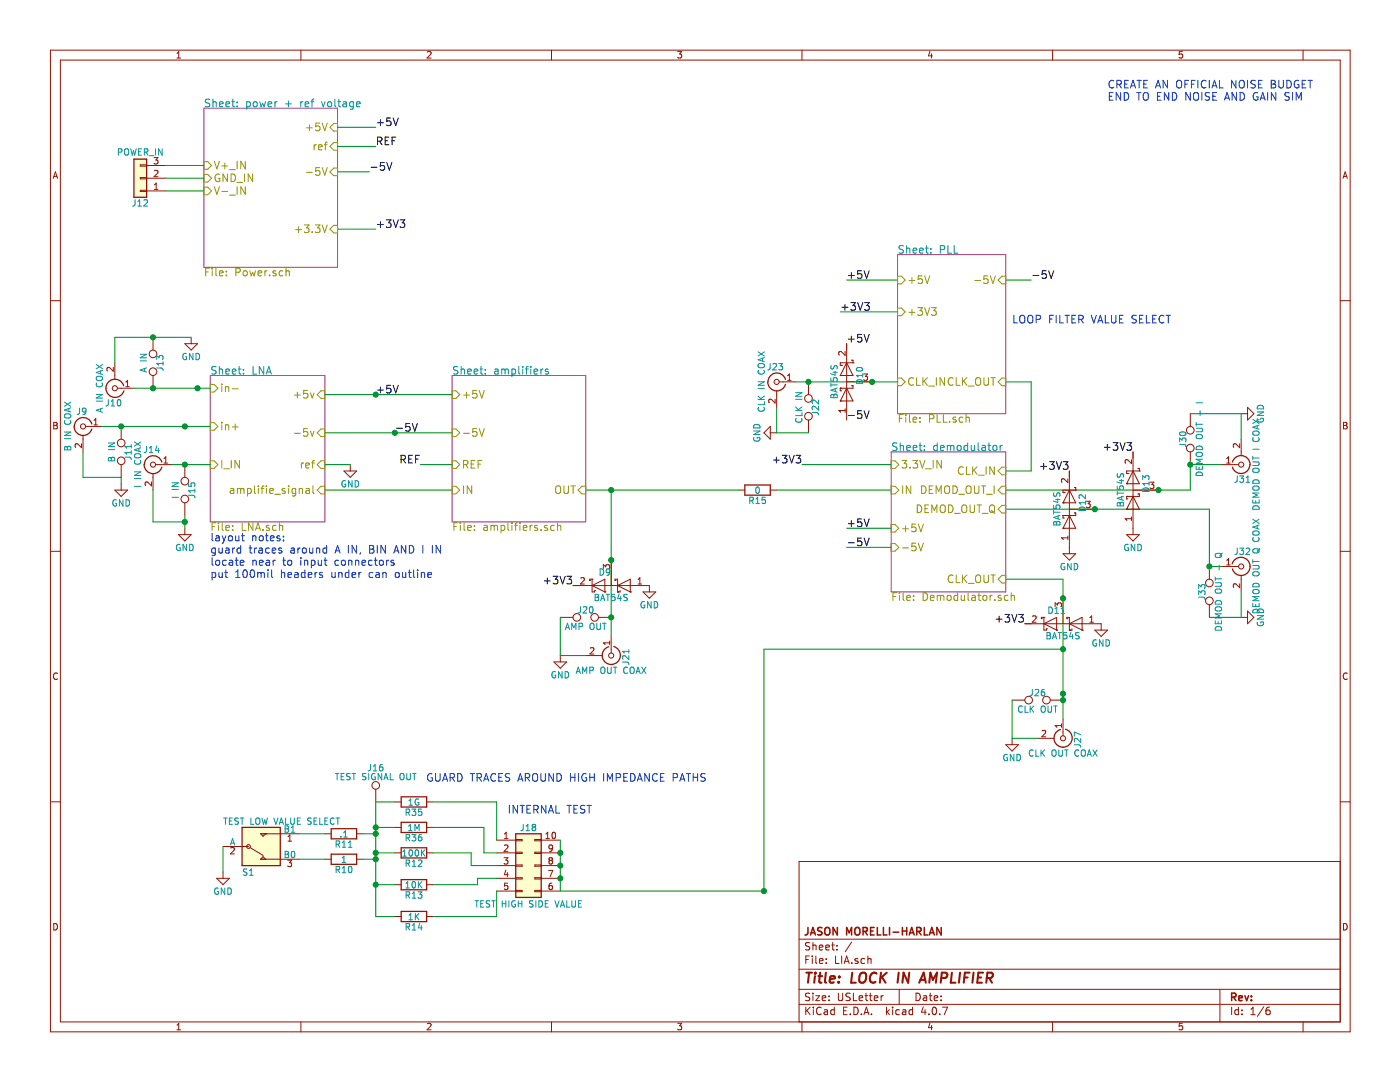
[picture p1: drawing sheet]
EESchema Schematic File Version 2
LIBS:power
LIBS:device
LIBS:transistors
LIBS:conn
LIBS:linear
LIBS:regul
LIBS:74xx
LIBS:cmos4000
LIBS:adc-dac
LIBS:memory
LIBS:xilinx
LIBS:microcontrollers
LIBS:dsp
LIBS:microchip
LIBS:analog_switches
LIBS:motorola
LIBS:texas
LIBS:intel
LIBS:audio
LIBS:interface
LIBS:digital-audio
LIBS:philips
LIBS:display
LIBS:cypress
LIBS:siliconi
LIBS:opto
LIBS:atmel
LIBS:contrib
LIBS:valves
LIBS:ada2200
LIBS:LIA-cache
EELAYER 25 0
EELAYER END
$Descr USLetter 11000 8500
encoding utf-8
Sheet 1 6
Title "LOCK IN AMPLIFIER"
Date ""
Rev ""
Comp "JASON MORELLI-HARLAN"
Comment1 ""
Comment2 ""
Comment3 ""
Comment4 ""
$EndDescr
$Sheet
S 1600 850  1050 1250
U 5A1C6353
F0 "power + ref voltage" 60
F1 "Power.sch" 60
F2 "ref" I R 2650 1150 60 
F3 "+5V" I R 2650 1000 60 
F4 "-5V" I R 2650 1350 60 
F5 "+3.3V" I R 2650 1800 60 
F6 "GND_IN" I L 1600 1400 60 
F7 "V+_IN" I L 1600 1300 60 
F8 "V-_IN" I L 1600 1500 60 
$EndSheet
$Sheet
S 7000 3550 900  1100
U 5A1C635D
F0 "demodulator" 60
F1 "Demodulator.sch" 60
F2 "IN" I L 7000 3850 60 
F3 "DEMOD_OUT_I" I R 7900 3850 60 
F4 "DEMOD_OUT_Q" I R 7900 4000 60 
F5 "CLK_IN" I R 7900 3700 60 
F6 "CLK_OUT" I R 7900 4550 60 
F7 "3.3V_IN" I L 7000 3650 60 
F8 "+5V" I L 7000 4150 60 
F9 "-5V" I L 7000 4300 60 
$EndSheet
Text Notes 8700 800  0    60   ~ 0
CREATE AN OFFICIAL NOISE BUDGET\nEND TO END NOISE AND GAIN SIM\n
Text Notes 1650 4550 0    60   ~ 0
layout notes:\nguard traces around A IN, BIN AND I IN\nlocate near to input connectors\nput 100mil headers under can outline
$Comp
L Conn_01x03 J12
U 1 1
P 1100 1400
F 0 "J12" H 1100 1600 50  0000 C CNN
F 1 "POWER_IN" H 1100 1200 50  0000 C CNN
F 2 "" H 1100 1400 50  0001 C CNN
F 3 "" H 1100 1400 50  0001 C CNN
	1    1100 1400
	-1   0    0    1   
$EndComp
$Comp
L R R15
U 1 1
P 5950 3850
F 0 "R15" V 6030 3850 50  0000 C CNN
F 1 "0" V 5950 3850 50  0000 C CNN
F 2 "Resistors_SMD:R_0805" V 5880 3850 50  0001 C CNN
F 3 "" H 5950 3850 50  0001 C CNN
	1    5950 3850
	0    1    1    0   
$EndComp
$Sheet
S 3550 2950 1050 1150
U 5A1F821E
F0 "amplifiers" 60
F1 "amplifiers.sch" 60
F2 "+5V" I L 3550 3100 60 
F3 "-5V" I L 3550 3400 60 
F4 "IN" I L 3550 3850 60 
F5 "OUT" I R 4600 3850 60 
F6 "REF" I L 3550 3650 60 
$EndSheet
$Comp
L GND #PWR01
U 1 1
P 2750 3650
F 0 "#PWR01" H 2750 3400 50  0001 C CNN
F 1 "GND" H 2750 3500 50  0000 C CNN
F 2 "" H 2750 3650 50  0001 C CNN
F 3 "" H 2750 3650 50  0001 C CNN
	1    2750 3650
	1    0    0    -1  
$EndComp
$Sheet
S 1650 2950 900  1150
U 5A1C635A
F0 "LNA" 60
F1 "LNA.sch" 60
F2 "in-" I L 1650 3050 60 
F3 "in+" I L 1650 3350 60 
F4 "ref" I R 2550 3650 60 
F5 "amplifie_signal" I R 2550 3850 60 
F6 "-5v" I R 2550 3400 60 
F7 "+5v" I R 2550 3100 60 
F8 "I_IN" I L 1650 3650 60 
$EndSheet
$Comp
L TEST_2P J13
U 1 1
P 1200 2850
F 0 "J13" H 1200 2910 50  0000 C CNN
F 1 "A IN" H 1200 2780 50  0000 C CNN
F 2 "Pin_Headers:Pin_Header_Straight_1x02_Pitch2.54mm" H 1200 2850 50  0001 C CNN
F 3 "" H 1200 2850 50  0001 C CNN
	1    1200 2850
	0    1    1    0   
$EndComp
$Comp
L TEST_2P J15
U 1 1
P 1450 3850
F 0 "J15" H 1450 3910 50  0000 C CNN
F 1 "I IN" H 1450 3780 50  0000 C CNN
F 2 "Pin_Headers:Pin_Header_Straight_1x02_Pitch2.54mm" H 1450 3850 50  0001 C CNN
F 3 "" H 1450 3850 50  0001 C CNN
	1    1450 3850
	0    1    1    0   
$EndComp
$Comp
L TEST_2P J11
U 1 1
P 950 3550
F 0 "J11" H 950 3610 50  0000 C CNN
F 1 "B IN" H 950 3480 50  0000 C CNN
F 2 "Pin_Headers:Pin_Header_Straight_1x02_Pitch2.54mm" H 950 3550 50  0001 C CNN
F 3 "" H 950 3550 50  0001 C CNN
	1    950  3550
	0    1    1    0   
$EndComp
$Comp
L GND #PWR02
U 1 1
P 1500 2650
F 0 "#PWR02" H 1500 2400 50  0001 C CNN
F 1 "GND" H 1500 2500 50  0000 C CNN
F 2 "" H 1500 2650 50  0001 C CNN
F 3 "" H 1500 2650 50  0001 C CNN
	1    1500 2650
	1    0    0    -1  
$EndComp
$Comp
L GND #PWR03
U 1 1
P 1450 4150
F 0 "#PWR03" H 1450 3900 50  0001 C CNN
F 1 "GND" H 1450 4000 50  0000 C CNN
F 2 "" H 1450 4150 50  0001 C CNN
F 3 "" H 1450 4150 50  0001 C CNN
	1    1450 4150
	1    0    0    -1  
$EndComp
$Comp
L GND #PWR04
U 1 1
P 950 3800
F 0 "#PWR04" H 950 3550 50  0001 C CNN
F 1 "GND" H 950 3650 50  0000 C CNN
F 2 "" H 950 3800 50  0001 C CNN
F 3 "" H 950 3800 50  0001 C CNN
	1    950  3800
	1    0    0    -1  
$EndComp
$Comp
L TEST_2P J20
U 1 1
P 4600 4850
F 0 "J20" H 4600 4910 50  0000 C CNN
F 1 "AMP OUT" H 4600 4780 50  0000 C CNN
F 2 "Pin_Headers:Pin_Header_Straight_1x02_Pitch2.54mm" H 4600 4850 50  0001 C CNN
F 3 "" H 4600 4850 50  0001 C CNN
	1    4600 4850
	1    0    0    -1  
$EndComp
$Comp
L TEST_2P J22
U 1 1
P 6350 3200
F 0 "J22" H 6350 3260 50  0000 C CNN
F 1 "CLK IN" H 6350 3130 50  0000 C CNN
F 2 "Pin_Headers:Pin_Header_Straight_1x02_Pitch2.54mm" H 6350 3200 50  0001 C CNN
F 3 "" H 6350 3200 50  0001 C CNN
	1    6350 3200
	0    1    -1   0   
$EndComp
$Comp
L TEST_2P J26
U 1 1
P 8150 5500
F 0 "J26" H 8150 5560 50  0000 C CNN
F 1 "CLK OUT" H 8150 5430 50  0000 C CNN
F 2 "Pin_Headers:Pin_Header_Straight_1x02_Pitch2.54mm" H 8150 5500 50  0001 C CNN
F 3 "" H 8150 5500 50  0001 C CNN
	1    8150 5500
	1    0    0    -1  
$EndComp
$Comp
L TEST_2P J30
U 1 1
P 9350 3450
F 0 "J30" H 9350 3510 50  0000 C CNN
F 1 "DEMOD OUT - I" H 9350 3380 50  0000 C CNN
F 2 "Pin_Headers:Pin_Header_Straight_1x02_Pitch2.54mm" H 9350 3450 50  0001 C CNN
F 3 "" H 9350 3450 50  0001 C CNN
	1    9350 3450
	0    -1   1    0   
$EndComp
$Comp
L TEST_2P J33
U 1 1
P 9500 4650
F 0 "J33" H 9500 4710 50  0000 C CNN
F 1 "DEMOD OUT - Q" H 9500 4580 50  0000 C CNN
F 2 "Pin_Headers:Pin_Header_Straight_1x02_Pitch2.54mm" H 9500 4650 50  0001 C CNN
F 3 "" H 9500 4650 50  0001 C CNN
	1    9500 4650
	0    -1   1    0   
$EndComp
$Comp
L GND #PWR05
U 1 1
P 4400 5150
F 0 "#PWR05" H 4400 4900 50  0001 C CNN
F 1 "GND" H 4400 5000 50  0000 C CNN
F 2 "" H 4400 5150 50  0001 C CNN
F 3 "" H 4400 5150 50  0001 C CNN
	1    4400 5150
	1    0    0    -1  
$EndComp
$Comp
L GND #PWR06
U 1 1
P 6100 3400
F 0 "#PWR06" H 6100 3150 50  0001 C CNN
F 1 "GND" H 6100 3250 50  0000 C CNN
F 2 "" H 6100 3400 50  0001 C CNN
F 3 "" H 6100 3400 50  0001 C CNN
	1    6100 3400
	0    1    -1   0   
$EndComp
$Comp
L GND #PWR07
U 1 1
P 7950 5800
F 0 "#PWR07" H 7950 5550 50  0001 C CNN
F 1 "GND" H 7950 5650 50  0000 C CNN
F 2 "" H 7950 5800 50  0001 C CNN
F 3 "" H 7950 5800 50  0001 C CNN
	1    7950 5800
	1    0    0    -1  
$EndComp
$Comp
L GND #PWR08
U 1 1
P 9750 3250
F 0 "#PWR08" H 9750 3000 50  0001 C CNN
F 1 "GND" H 9750 3100 50  0000 C CNN
F 2 "" H 9750 3250 50  0001 C CNN
F 3 "" H 9750 3250 50  0001 C CNN
	1    9750 3250
	0    -1   1    0   
$EndComp
$Comp
L GND #PWR09
U 1 1
P 9750 4850
F 0 "#PWR09" H 9750 4600 50  0001 C CNN
F 1 "GND" H 9750 4700 50  0000 C CNN
F 2 "" H 9750 4850 50  0001 C CNN
F 3 "" H 9750 4850 50  0001 C CNN
	1    9750 4850
	0    -1   1    0   
$EndComp
$Comp
L Conn_Coaxial J10
U 1 1
P 900 3050
F 0 "J10" H 910 3170 50  0000 C CNN
F 1 "A IN COAX" V 1015 3050 50  0000 C CNN
F 2 "Connectors:SMA_THT_Jack_Straight" H 900 3050 50  0001 C CNN
F 3 "" H 900 3050 50  0001 C CNN
	1    900  3050
	-1   0    0    1   
$EndComp
$Comp
L Conn_Coaxial J14
U 1 1
P 1200 3650
F 0 "J14" H 1210 3770 50  0000 C CNN
F 1 "I IN COAX" V 1315 3650 50  0000 C CNN
F 2 "Connectors:SMA_THT_Jack_Straight" H 1200 3650 50  0001 C CNN
F 3 "" H 1200 3650 50  0001 C CNN
	1    1200 3650
	-1   0    0    -1  
$EndComp
$Comp
L Conn_Coaxial J9
U 1 1
P 650 3350
F 0 "J9" H 660 3470 50  0000 C CNN
F 1 "B IN COAX" V 765 3350 50  0000 C CNN
F 2 "Connectors:SMA_THT_Jack_Straight" H 650 3350 50  0001 C CNN
F 3 "" H 650 3350 50  0001 C CNN
	1    650  3350
	-1   0    0    -1  
$EndComp
$Comp
L Conn_Coaxial J21
U 1 1
P 4800 5150
F 0 "J21" H 4810 5270 50  0000 C CNN
F 1 "AMP OUT COAX" V 4915 5150 50  0000 C CNN
F 2 "Connectors:SMA_THT_Jack_Straight" H 4800 5150 50  0001 C CNN
F 3 "" H 4800 5150 50  0001 C CNN
	1    4800 5150
	0    1    1    0   
$EndComp
$Comp
L Conn_Coaxial J23
U 1 1
P 6100 3000
F 0 "J23" H 6110 3120 50  0000 C CNN
F 1 "CLK IN COAX" V 6215 3000 50  0000 C CNN
F 2 "Connectors:SMA_THT_Jack_Straight" H 6100 3000 50  0001 C CNN
F 3 "" H 6100 3000 50  0001 C CNN
	1    6100 3000
	-1   0    0    -1  
$EndComp
$Comp
L Conn_Coaxial J27
U 1 1
P 8350 5800
F 0 "J27" H 8360 5920 50  0000 C CNN
F 1 "CLK OUT COAX" V 8465 5800 50  0000 C CNN
F 2 "Connectors:SMA_THT_Jack_Straight" H 8350 5800 50  0001 C CNN
F 3 "" H 8350 5800 50  0001 C CNN
	1    8350 5800
	0    1    1    0   
$EndComp
$Comp
L Conn_Coaxial J31
U 1 1
P 9750 3650
F 0 "J31" H 9760 3770 50  0000 C CNN
F 1 "DEMOD OUT I COAX" V 9865 3650 50  0000 C CNN
F 2 "Connectors:SMA_THT_Jack_Straight" H 9750 3650 50  0001 C CNN
F 3 "" H 9750 3650 50  0001 C CNN
	1    9750 3650
	1    0    0    1   
$EndComp
$Comp
L Conn_Coaxial J32
U 1 1
P 9750 4450
F 0 "J32" H 9760 4570 50  0000 C CNN
F 1 "DEMOD OUT Q COAX" V 9865 4450 50  0000 C CNN
F 2 "Connectors:SMA_THT_Jack_Straight" H 9750 4450 50  0001 C CNN
F 3 "" H 9750 4450 50  0001 C CNN
	1    9750 4450
	1    0    0    -1  
$EndComp
$Comp
L R R12
U 1 1
P 3250 6700
F 0 "R12" V 3330 6700 50  0000 C CNN
F 1 "100K" V 3250 6700 50  0000 C CNN
F 2 "Resistors_SMD:R_0805" V 3180 6700 50  0001 C CNN
F 3 "" H 3250 6700 50  0001 C CNN
	1    3250 6700
	0    1    1    0   
$EndComp
$Comp
L R R13
U 1 1
P 3250 6950
F 0 "R13" V 3330 6950 50  0000 C CNN
F 1 "10K" V 3250 6950 50  0000 C CNN
F 2 "Resistors_SMD:R_0805" V 3180 6950 50  0001 C CNN
F 3 "" H 3250 6950 50  0001 C CNN
	1    3250 6950
	0    1    1    0   
$EndComp
$Comp
L R R10
U 1 1
P 2700 6750
F 0 "R10" V 2780 6750 50  0000 C CNN
F 1 "1" V 2700 6750 50  0000 C CNN
F 2 "Resistors_SMD:R_0805" V 2630 6750 50  0001 C CNN
F 3 "" H 2700 6750 50  0001 C CNN
	1    2700 6750
	0    1    1    0   
$EndComp
$Comp
L GND #PWR010
U 1 1
P 1750 6850
F 0 "#PWR010" H 1750 6600 50  0001 C CNN
F 1 "GND" H 1750 6700 50  0000 C CNN
F 2 "" H 1750 6850 50  0001 C CNN
F 3 "" H 1750 6850 50  0001 C CNN
	1    1750 6850
	1    0    0    -1  
$EndComp
Text Notes 4650 6400 2    60   ~ 0
INTERNAL TEST
$Comp
L R R14
U 1 1
P 3250 7200
F 0 "R14" V 3330 7200 50  0000 C CNN
F 1 "1K" V 3250 7200 50  0000 C CNN
F 2 "Resistors_SMD:R_0805" V 3180 7200 50  0001 C CNN
F 3 "" H 3250 7200 50  0001 C CNN
	1    3250 7200
	0    1    1    0   
$EndComp
$Comp
L TEST_1P J16
U 1 1
P 2950 6300
F 0 "J16" H 2950 6570 50  0000 C CNN
F 1 "TEST SIGNAL OUT" H 2950 6500 50  0000 C CNN
F 2 "Pin_Headers:Pin_Header_Straight_1x01_Pitch1.00mm" H 3150 6300 50  0001 C CNN
F 3 "" H 3150 6300 50  0001 C CNN
	1    2950 6300
	1    0    0    -1  
$EndComp
$Comp
L R R36
U 1 1
P 3250 6500
F 0 "R36" V 3330 6500 50  0000 C CNN
F 1 "1M" V 3250 6500 50  0000 C CNN
F 2 "Resistors_SMD:R_0805" V 3180 6500 50  0001 C CNN
F 3 "" H 3250 6500 50  0001 C CNN
	1    3250 6500
	0    1    1    0   
$EndComp
$Comp
L R R35
U 1 1
P 3250 6300
F 0 "R35" V 3330 6300 50  0000 C CNN
F 1 "1G" V 3250 6300 50  0000 C CNN
F 2 "Resistors_THT:R_Axial_DIN0414_L11.9mm_D4.5mm_P15.24mm_Horizontal" V 3180 6300 50  0001 C CNN
F 3 "" H 3250 6300 50  0001 C CNN
	1    3250 6300
	0    1    1    0   
$EndComp
$Comp
L R R11
U 1 1
P 2700 6550
F 0 "R11" V 2780 6550 50  0000 C CNN
F 1 ".1" V 2700 6550 50  0000 C CNN
F 2 "Resistors_SMD:R_0805" V 2630 6550 50  0001 C CNN
F 3 "" H 2700 6550 50  0001 C CNN
	1    2700 6550
	0    1    1    0   
$EndComp
$Comp
L Conn_02x05_Counter_Clockwise J18
U 1 1
P 4100 6800
F 0 "J18" H 4150 7100 50  0000 C CNN
F 1 "TEST HIGH SIDE VALUE" H 4150 6500 50  0000 C CNN
F 2 "Pin_Headers:Pin_Header_Straight_2x05_Pitch2.54mm" H 4100 6800 50  0001 C CNN
F 3 "" H 4100 6800 50  0001 C CNN
	1    4100 6800
	1    0    0    -1  
$EndComp
Text Notes 5550 6150 2    60   ~ 0
GUARD TRACES AROUND HIGH IMPEDANCE PATHS
$Comp
L SPDT S1
U 1 1
P 2050 6650
F 0 "S1" H 1900 6450 50  0000 L CNN
F 1 "TEST LOW VALUE SELECT" H 1750 6850 50  0000 L CNN
F 2 "" H 2050 6700 50  0001 C CNN
F 3 "" H 2050 6700 50  0001 C CNN
	1    2050 6650
	1    0    0    -1  
$EndComp
$Sheet
S 7050 2000 850  1250
U 5A22C28D
F0 "PLL" 60
F1 "PLL.sch" 60
F2 "CLK_IN" I L 7050 3000 60 
F3 "CLK_OUT" I R 7900 3000 60 
F4 "+5V" I L 7050 2200 60 
F5 "-5V" I R 7900 2200 60 
F6 "+3V3" I L 7050 2450 60 
$EndSheet
Text Label 2950 1000 0    60   ~ 0
+5V
Text Label 2900 1350 0    60   ~ 0
-5V
Text Label 2950 1800 0    60   ~ 0
+3V3
Text Label 2950 1150 0    60   ~ 0
REF
Text Label 2950 3100 0    60   ~ 0
+5V
Text Label 3100 3400 0    60   ~ 0
-5V
Text Label 3300 3650 2    60   ~ 0
REF
Text Label 6300 3650 2    60   ~ 0
+3V3
Text Label 6650 2200 0    60   ~ 0
+5V
Text Label 8100 2200 0    60   ~ 0
-5V
Text Label 6600 2450 0    60   ~ 0
+3V3
Wire Wire Line
	800  3350 1650 3350
Wire Wire Line
	1050 3050 1650 3050
Wire Wire Line
	1300 1500 1600 1500
Wire Wire Line
	1300 1400 1600 1400
Wire Wire Line
	1300 1300 1600 1300
Wire Wire Line
	9500 4450 9600 4450
Wire Wire Line
	9350 3650 9600 3650
Wire Wire Line
	6250 3000 7050 3000
Wire Wire Line
	8350 4550 8350 5650
Wire Wire Line
	2650 1000 2950 1000
Wire Wire Line
	2550 3100 3550 3100
Wire Wire Line
	2650 1350 2900 1350
Wire Wire Line
	2550 3400 3550 3400
Wire Wire Line
	2650 1150 2950 1150
Wire Wire Line
	6100 3850 7000 3850
Wire Wire Line
	4600 3850 5800 3850
Wire Wire Line
	3550 3850 2550 3850
Connection ~ 3100 3400
Connection ~ 2950 3100
Wire Wire Line
	3300 3650 3550 3650
Wire Wire Line
	2550 3650 2750 3650
Connection ~ 4800 3850
Wire Wire Line
	900  2650 1500 2650
Wire Wire Line
	1450 4050 1450 4150
Connection ~ 1450 3350
Wire Wire Line
	950  3750 950  3800
Wire Wire Line
	9500 4850 9750 4850
Wire Wire Line
	9350 3250 9750 3250
Wire Wire Line
	7950 5500 7950 5800
Wire Wire Line
	6350 3400 6100 3400
Wire Wire Line
	4400 4850 4400 5150
Wire Wire Line
	4800 3850 4800 5000
Connection ~ 4800 4850
Wire Wire Line
	9750 4850 9750 4650
Wire Wire Line
	9750 3250 9750 3450
Wire Wire Line
	7950 5800 8150 5800
Wire Wire Line
	6100 3400 6100 3200
Wire Wire Line
	4400 5150 4600 5150
Wire Wire Line
	1200 3850 1200 4100
Wire Wire Line
	1200 4100 1450 4100
Connection ~ 1450 4100
Wire Wire Line
	900  2850 900  2650
Connection ~ 1200 2650
Wire Wire Line
	1350 3650 1650 3650
Connection ~ 1450 3650
Wire Wire Line
	650  3550 650  3750
Wire Wire Line
	650  3750 950  3750
Connection ~ 950  3350
Wire Wire Line
	3400 6700 3700 6700
Wire Wire Line
	3400 6950 3750 6950
Connection ~ 1550 3050
Wire Wire Line
	3400 7200 3900 7200
Wire Wire Line
	2950 6300 2950 7200
Wire Wire Line
	2850 6750 2950 6750
Connection ~ 2950 6750
Wire Wire Line
	2950 7200 3100 7200
Connection ~ 6350 3000
Connection ~ 8350 5500
Connection ~ 9350 3650
Connection ~ 9500 4450
Connection ~ 1200 3050
Wire Wire Line
	3400 6500 3800 6500
Wire Wire Line
	3100 6500 2950 6500
Wire Wire Line
	3400 6300 3900 6300
Wire Wire Line
	3100 6300 2950 6300
Connection ~ 2950 6500
Wire Wire Line
	3100 6700 2950 6700
Connection ~ 2950 6700
Wire Wire Line
	3100 6950 2950 6950
Connection ~ 2950 6950
Wire Wire Line
	2850 6550 2950 6550
Connection ~ 2950 6550
Wire Wire Line
	2550 6550 2350 6550
Wire Wire Line
	2550 6750 2350 6750
Wire Wire Line
	3900 6300 3900 6600
Wire Wire Line
	3900 7200 3900 7000
Wire Wire Line
	3750 6950 3750 6900
Wire Wire Line
	3750 6900 3900 6900
Wire Wire Line
	3700 6700 3700 6800
Wire Wire Line
	3700 6800 3900 6800
Wire Wire Line
	3800 6500 3800 6700
Wire Wire Line
	3800 6700 3900 6700
Wire Wire Line
	4400 6600 4400 7000
Connection ~ 4400 6700
Connection ~ 4400 6800
Connection ~ 4400 6900
Wire Wire Line
	4400 7000 6000 7000
Wire Wire Line
	7900 3850 9350 3850
Wire Wire Line
	9350 3850 9350 3650
Wire Wire Line
	7900 4000 9500 4000
Wire Wire Line
	9500 4000 9500 4450
Connection ~ 8350 5450
Wire Wire Line
	6000 7000 6000 5100
Wire Wire Line
	6000 5100 8350 5100
Connection ~ 8350 5100
Wire Wire Line
	7900 4550 8350 4550
Connection ~ 6000 7000
Wire Wire Line
	1750 6650 1750 6850
Wire Wire Line
	2650 1800 2950 1800
Wire Wire Line
	6300 3650 7000 3650
Wire Wire Line
	6600 2450 7050 2450
Wire Wire Line
	6650 2200 7050 2200
Wire Wire Line
	7900 2200 8100 2200
Wire Wire Line
	7900 3000 8100 3000
Wire Wire Line
	8100 3000 8100 3700
Wire Wire Line
	8100 3700 7900 3700
Text Label 6650 4150 0    60   ~ 0
+5V
Text Label 6650 4300 0    60   ~ 0
-5V
Wire Wire Line
	6650 4300 7000 4300
Wire Wire Line
	6650 4150 7000 4150
Text Notes 7950 2550 0    60   ~ 0
LOOP FILTER VALUE SELECT
$Comp
L D_Schottky_x2_Serial_AKC D9
U 1 1
P 4800 4600
F 0 "D9" H 4850 4500 50  0000 C CNN
F 1 "BAT54S" H 4800 4700 50  0000 C CNN
F 2 "TO_SOT_Packages_SMD:SOT-23" H 4800 4600 50  0001 C CNN
F 3 "" H 4800 4600 50  0001 C CNN
	1    4800 4600
	-1   0    0    1   
$EndComp
Connection ~ 4800 4400
$Comp
L D_Schottky_x2_Serial_AKC D11
U 1 1
P 8350 4900
F 0 "D11" H 8400 4800 50  0000 C CNN
F 1 "BAT54S" H 8350 5000 50  0000 C CNN
F 2 "TO_SOT_Packages_SMD:SOT-23" H 8350 4900 50  0001 C CNN
F 3 "" H 8350 4900 50  0001 C CNN
	1    8350 4900
	-1   0    0    1   
$EndComp
Connection ~ 8350 4700
$Comp
L D_Schottky_x2_Serial_AKC D12
U 1 1
P 8400 4000
F 0 "D12" H 8450 3900 50  0000 C CNN
F 1 "BAT54S" H 8400 4100 50  0000 C CNN
F 2 "TO_SOT_Packages_SMD:SOT-23" H 8400 4000 50  0001 C CNN
F 3 "" H 8400 4000 50  0001 C CNN
	1    8400 4000
	0    -1   -1   0   
$EndComp
$Comp
L D_Schottky_x2_Serial_AKC D13
U 1 1
P 8900 3850
F 0 "D13" H 8950 3750 50  0000 C CNN
F 1 "BAT54S" H 8900 3950 50  0000 C CNN
F 2 "TO_SOT_Packages_SMD:SOT-23" H 8900 3850 50  0001 C CNN
F 3 "" H 8900 3850 50  0001 C CNN
	1    8900 3850
	0    -1   -1   0   
$EndComp
$Comp
L D_Schottky_x2_Serial_AKC D10
U 1 1
P 6650 3000
F 0 "D10" H 6700 2900 50  0000 C CNN
F 1 "BAT54S" H 6650 3100 50  0000 C CNN
F 2 "TO_SOT_Packages_SMD:SOT-23" H 6650 3000 50  0001 C CNN
F 3 "" H 6650 3000 50  0001 C CNN
	1    6650 3000
	0    -1   -1   0   
$EndComp
Connection ~ 6850 3000
$Comp
L GND #PWR011
U 1 1
P 5100 4600
F 0 "#PWR011" H 5100 4350 50  0001 C CNN
F 1 "GND" H 5100 4450 50  0000 C CNN
F 2 "" H 5100 4600 50  0001 C CNN
F 3 "" H 5100 4600 50  0001 C CNN
	1    5100 4600
	1    0    0    -1  
$EndComp
$Comp
L GND #PWR012
U 1 1
P 8650 4900
F 0 "#PWR012" H 8650 4650 50  0001 C CNN
F 1 "GND" H 8650 4750 50  0000 C CNN
F 2 "" H 8650 4900 50  0001 C CNN
F 3 "" H 8650 4900 50  0001 C CNN
	1    8650 4900
	1    0    0    -1  
$EndComp
$Comp
L GND #PWR013
U 1 1
P 8900 4150
F 0 "#PWR013" H 8900 3900 50  0001 C CNN
F 1 "GND" H 8900 4000 50  0000 C CNN
F 2 "" H 8900 4150 50  0001 C CNN
F 3 "" H 8900 4150 50  0001 C CNN
	1    8900 4150
	1    0    0    -1  
$EndComp
$Comp
L GND #PWR014
U 1 1
P 8400 4300
F 0 "#PWR014" H 8400 4050 50  0001 C CNN
F 1 "GND" H 8400 4150 50  0000 C CNN
F 2 "" H 8400 4300 50  0001 C CNN
F 3 "" H 8400 4300 50  0001 C CNN
	1    8400 4300
	1    0    0    -1  
$EndComp
Text Label 4500 4600 2    60   ~ 0
+3V3
Text Label 8900 3550 2    60   ~ 0
+3V3
Text Label 8400 3700 2    60   ~ 0
+3V3
Text Label 8050 4900 2    60   ~ 0
+3V3
Text Label 6650 2700 0    60   ~ 0
+5V
Text Label 6650 3300 0    60   ~ 0
-5V
Connection ~ 8600 4000
Connection ~ 9100 3850
$EndSCHEMATC
